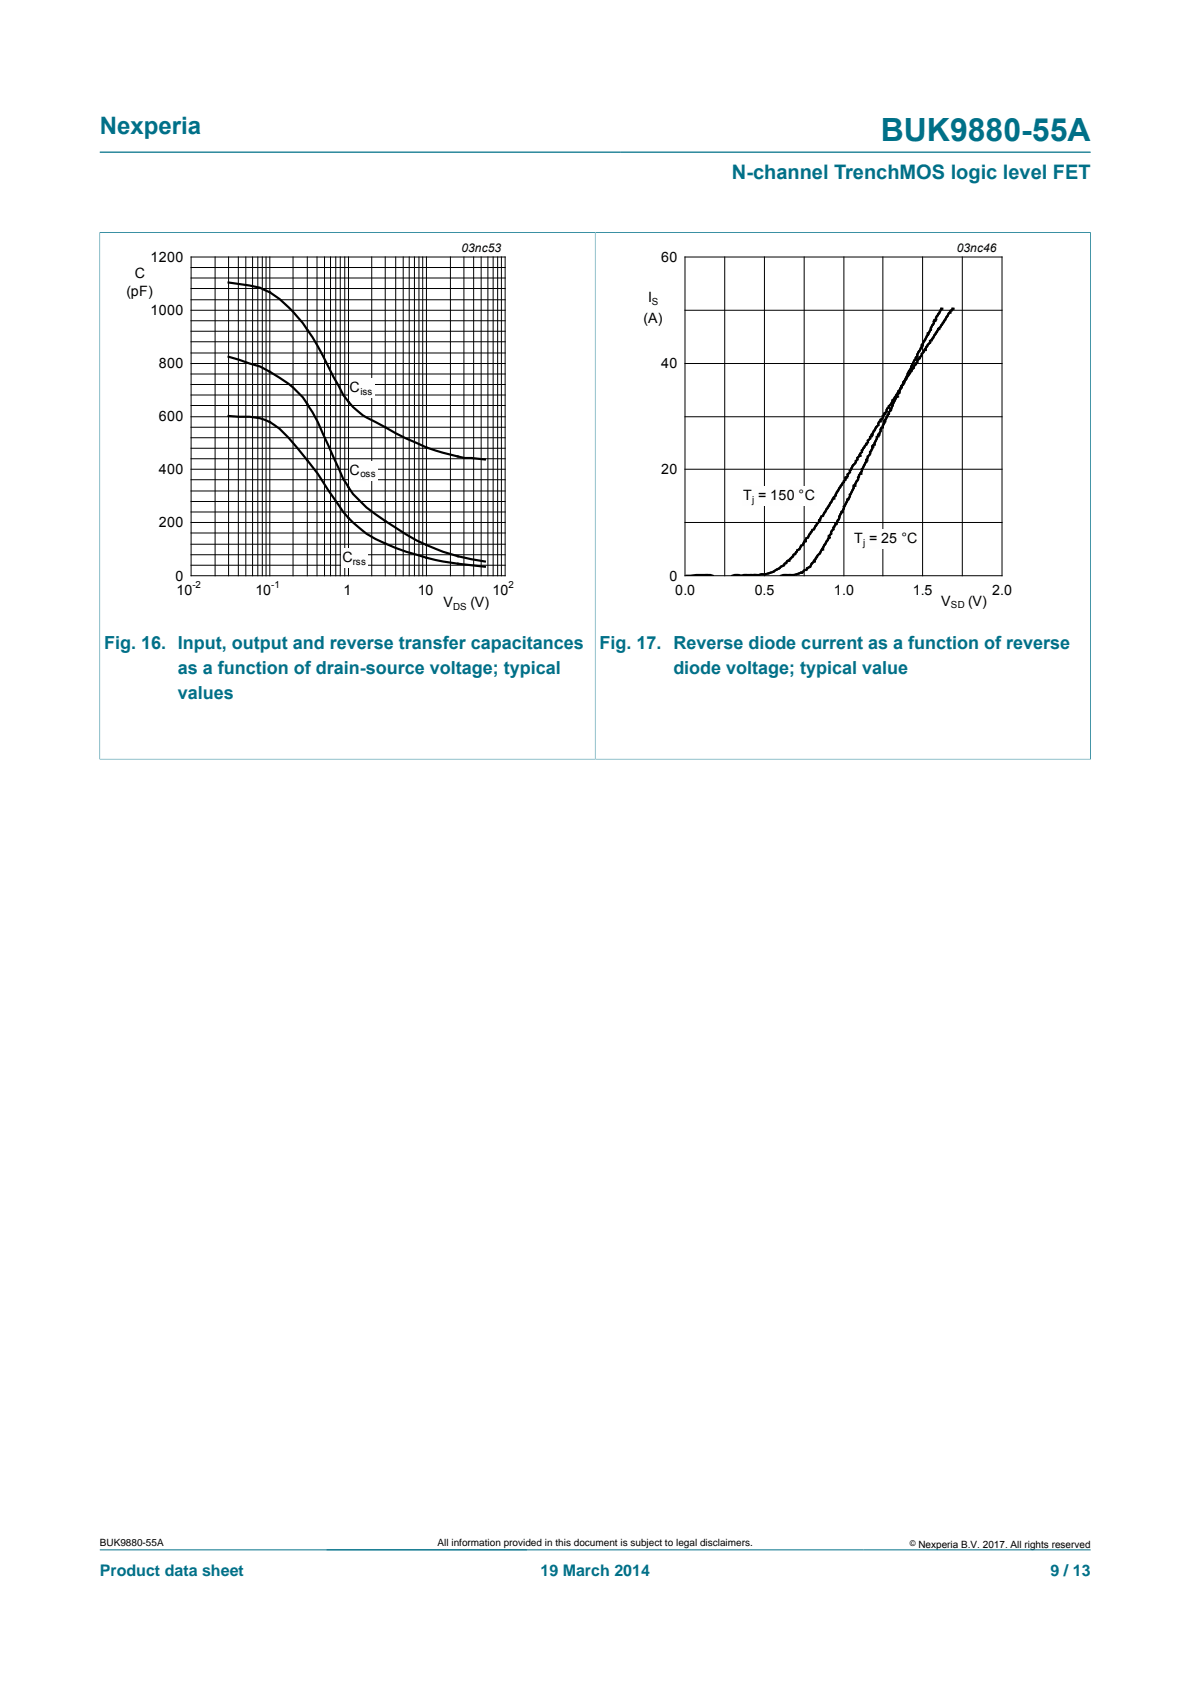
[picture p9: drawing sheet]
<svg xmlns="http://www.w3.org/2000/svg" width="210mm" height="297mm" viewBox="0 0 210 297" stroke-linecap="round" stroke-linejoin="round" font-family="sans-serif">
<path d="M17.6 26.8h174.7M17.5 41h87.4v92.9h-87.4M17.6 40.9v93.1M17.6 273.3h174.7" fill="none" stroke="#007088" stroke-width=".18"/>
<g fill="none" stroke="#000" stroke-width=".18">
<path d="M33.7 58.4h55.4M33.7 56.6h55.4M33.7 52.9h55.4M33.7 50.9h55.4M33.7 49h55.4M33.7 47.2h55.4M33.7 45.3h55.4v56.2h-55.4zM33.7 54.7h55.4M37.9 45.3v56.2M40.3 45.3v56.2M42 45.3v56.2M43.3 45.3v56.2"/>
<path d="M44.5 45.3v56.2M45.5 45.3v56.2M46.3 45.3v56.2M46.9 45.3v56.2M47.6 45.3v56.2M51.7 45.3v56.2M54.2 45.3v56.2M55.9 45.3v56.2M57.2 45.3v56.2M58.3 45.3v56.2M59.2 45.3v56.2M60 45.3v56.2"/>
<path d="M60.8 45.3v56.2M61.4 45.3v56.2M65.5 45.3v56.2M67.9 45.3v56.2M69.8 45.3v56.2M71.1 45.3v56.2M72.2 45.3v56.2M73.1 45.3v56.2M73.9 45.3v56.2M74.5 45.3v56.2M75.2 45.3v56.2M79.4 45.3v56.2"/>
<path d="M81.8 45.3v56.2M83.5 45.3v56.2M84.8 45.3v56.2M86 45.3v56.2M87 45.3v56.2M87.7 45.3v56.2M88.4 45.3v56.2M33.7 79.1h55.4M33.7 77.2h55.4M33.7 75.4h55.4M33.7 71.5h55.4M33.7 69.7h55.4"/>
<path d="M33.7 67.8h55.4M33.7 66h55.4M33.7 62.3h55.4M33.7 60.3h55.4M33.7 73.5h55.4M33.7 64.1h55.4M33.7 99.7h55.4M33.7 97.8h55.4M33.7 96h55.4M33.7 94h55.4M33.7 90.3h55.4M33.7 88.4h55.4"/>
<path d="M33.7 86.6h55.4M33.7 84.6h55.4M33.7 80.9h55.4M33.7 92.1h55.4M33.7 82.8h55.4"/>
</g>
<path d="M40.3 49.8l3.7 .6a12.1 12.1 0 0 1 6.9 3.8 35.9 35.9 0 0 1 7 10.4l1.8 3.5a12 12 0 0 0 6.5 6.3 53.3 53.3 0 0 0 11.9 5.4l3.8 1 3.6 .2M40.3 62.9l5.6 1.7a27.3 27.3 0 0 1 6.6 4.5l.9 1 .8 1.2a25.8 25.8 0 0 1 2.8 5.2l2.7 6.1a17.2 17.2 0 0 0 4.9 6.9 49.6 49.6 0 0 0 13.5 7.8l2.6 .8 4.8 .9M40.3 73.4l1.9 .1a9.4 9.4 0 0 1 8.7 3.7l1.6 1.9a72.1 72.1 0 0 1 6.3 8.7 20.1 20.1 0 0 0 11 8.8l3.7 1.2a38.4 38.4 0 0 0 9.6 1.9l2.4 .3" fill="none" stroke="#000" stroke-width=".38"/>
<g fill="#fefefe">
<path d="M61.5 66.7h4.5v3.5h-4.5z" fill-rule="evenodd"/>
<path d="M61.5 81.3h5v3.4h-5z" fill-rule="evenodd"/>
<path d="M60.2 96.6h4.6v3.5h-4.6z" fill-rule="evenodd"/>
</g>
<path d="M20.4 42.4h81.7v66.4h-81.7z" fill="none" stroke="#fff" stroke-width=".18"/>
<path d="M192.3 40.9v93.1M192.4 41h-87.5v92.9h87.5" fill="none" stroke="#007088" stroke-width=".18"/>
<g fill="none" stroke="#000" stroke-width=".18">
<path d="M120.8 54.7h55.9M120.8 45.3h55.9v56.2h-55.9zM127.8 45.3v56.2M134.8 45.3v56.2M141.8 45.3v56.2M148.8 45.3v56.2M155.7 45.3v56.2M162.7 45.3v56.2M169.7 45.3v56.2M120.8 73.5h55.9M120.8 64.1h55.9M120.8 92.1h55.9"/>
<path d="M120.8 82.8h55.9"/>
</g>
<path d="M166 54.5l-1 1.5v.3l-.2 .1 .1 .2-.2 .1v.3l-.6 .9v.3l-.4 .6h-.1v.3l-1.1 1.7v.4l-.5 .8-.3 .8-.2 .3v.2l-.3 .3-1 2.1-.2 .5-.8 1.2v.4l-.2 .3M168 54.5l-.2 .2-.2 .2v.2a.71 .71 0 0 0-.6 .7l-1.2 1.8-.4 .4-1.1 2-.3 .1v.3l-1.5 2-.4 .8-.4 .4v.2l-2.7 4.3M159 68.1l-.4 1.2-.4 .4v.2l-1.2 2.4v-.1h.1v.1l-.4 .4v.3l-.8 1.2-.2 1.2-.3 .1-.1 .5-.4 .7v.2l-.3 .2-.4 1.3-.4 .3v.4l-.4 .6-.1 .5-.5 .8v.4l-.8 1.4-.3 .8-.3 .2a3.1 3.1 0 0 1-.8 1.7v.2h-.1v.4l-.6 1.2v.2l-1.1 1.9v.2l-.8 1.5-.1 .5-1 1.5v.2l-.4 .6v.2l-.3 .4v.4l-1.6 2.7-.7 .8a6.4 6.4 0 0 1-2.4 2.5l-.4 .1a4.8 4.8 0 0 1-3 .4l-.4 .1M159 68.1l-.6 1-1 1.5-.3 .7-.4 .3v.3l-.2 .1-.2 .6-.6 .8-.2 .5h-.1l-.1 .4-.3 .1-.1 .6-.4 .4-.8 1.3h.1v.1l-.4 .3v.2l-.4 .4v.3l-1 1.5v.2l-.8 1.1v.2l-.3 .3-.1 .4-.4 .4-.5 .9v.3l-.4 .4v.2l-.4 .3v.4l-1.1 1.5-.7 1.3-.4 .4-1.8 3.2-.3 .1-.4 .7v.2l-.4 .4-.5 .9-.3 .2-.7 1.3-.3 .1-.7 1.2-.2 .1a1.04 1.04 0 0 1-.7 .8l-.4 .7-.3 .1-.9 1.1h-.1a6.8 6.8 0 0 1-4.5 2.4l-.5 .1h-2.8l-.4 .1-1.2-.1-.4 .1M121 101.5a19.7 19.7 0 0 1 4.7 0" fill="none" stroke="#000" stroke-width=".38"/>
<g fill="#fefefe">
<path d="M130.9 85.8h13.1v3.4h-13.1z" fill-rule="evenodd"/>
<path d="M150.4 93.3h11.7v3.5h-11.7z" fill-rule="evenodd"/>
</g>
<path d="M107.7 42.4h81.8v66.4h-81.8z" fill="none" stroke="#fff" stroke-width=".18"/>
<text font-size="5.6" fill="#007088" x="155.3" y="24.8">BUK9880-55A</text>
<text font-size="4.2" fill="#007088" x="17.6" y="23.6">Nexperia</text>
<text font-size="3.5" fill="#007088" x="129.1" y="31.7">N-channel TrenchMOS logic level FET</text>
<g font-size="3.2" fill="#007088">
<text x="18.4" y="114.5">Fig. 16. Input, output and reverse transfer capacitances</text>
<text x="31.4" y="118.9">as a function of drain-source voltage; typical</text>
<text x="105.7" y="114.5">Fig. 17. Reverse diode current as a function of reverse</text>
<text x="118.7" y="118.9">diode voltage; typical value</text>
<text x="31.4" y="123.3">values</text>
</g>
<g font-size="2.8" fill="#007088">
<text x="17.6" y="277.9">Product data sheet</text>
<text x="95.3" y="277.9">19 March 2014</text>
<text x="185.2" y="277.9">9 / 13</text>
</g>
<g font-size="2.5">
<text x="26.6" y="46.2">1200</text>
<text x="116.6" y="46.2">60</text>
<text x="22.3" y="52.3">(pF)</text>
<text x="23.8" y="49.1">C</text>
<text x="114.3" y="53.3">I</text>
<text x="26.6" y="55.6">1000</text>
<text x="113.5" y="56.9">(A)</text>
<text x="28" y="65">800</text>
<text x="116.6" y="65">40</text>
<text x="61.7" y="69.2">C</text>
<text x="28" y="74.3">600</text>
<text x="28" y="83.6">400</text>
<text x="61.7" y="83.7">C</text>
<text x="116.6" y="83.6">20</text>
<text x="131" y="88.2">T =</text>
<text x="135.8" y="88.2">150 °</text>
<text x="141.9" y="88.2">C</text>
<text x="28" y="93">200</text>
<text x="150.6" y="95.8">T = 25 °C</text>
<text x="60.4" y="99.1">C</text>
<text x="30.9" y="102.4">0</text>
<text x="31.1" y="104.9">10</text>
<text x="45" y="104.9">10</text>
<text x="60.6" y="104.9">1</text>
<text x="73.6" y="104.9">10</text>
<text x="78.2" y="107.1">V</text>
<text x="83" y="107.1">(V)</text>
<text x="86.8" y="104.9">10</text>
<text x="118" y="102.4">0</text>
<text x="119" y="104.9">0.0</text>
<text x="133.1" y="104.9">0.5</text>
<text x="147" y="104.9">1.0</text>
<text x="160.9" y="104.9">1.5</text>
<text x="165.9" y="106.9">V</text>
<text x="170.7" y="106.9">(V)</text>
<text x="175" y="104.9">2.0</text>
</g>
<g font-size="2.1">
<text x="81.4" y="44.4">03nc53</text>
<text x="168.7" y="44.4">03nc46</text>
</g>
<g font-size="1.8">
<text x="17.6" y="272.7">BUK9880-55A</text>
<text x="77.2" y="272.7">All information provided in this document is subject to legal disclaimers.</text>
<text x="161.9" y="273">Nexperia B.V. 2017. All rights reserved</text>
</g>
<g font-size="1.7">
<text x="114.9" y="53.8">S</text>
<text x="63.6" y="69.6">iss</text>
<text x="63.6" y="84.2">oss</text>
<text x="132.6" y="88.7">j</text>
<text x="62.2" y="99.6">rss</text>
<text x="152.2" y="96.3">j</text>
<text x="33.9" y="103.8">-2</text>
<text x="47.8" y="103.8">-1</text>
<text x="79.9" y="107.6">DS</text>
<text x="89.6" y="103.8">2</text>
<text x="167.7" y="107.3">SD</text>
</g>
<text font-size="1.4" x="160.4" y="272.6">©</text>
</svg>
